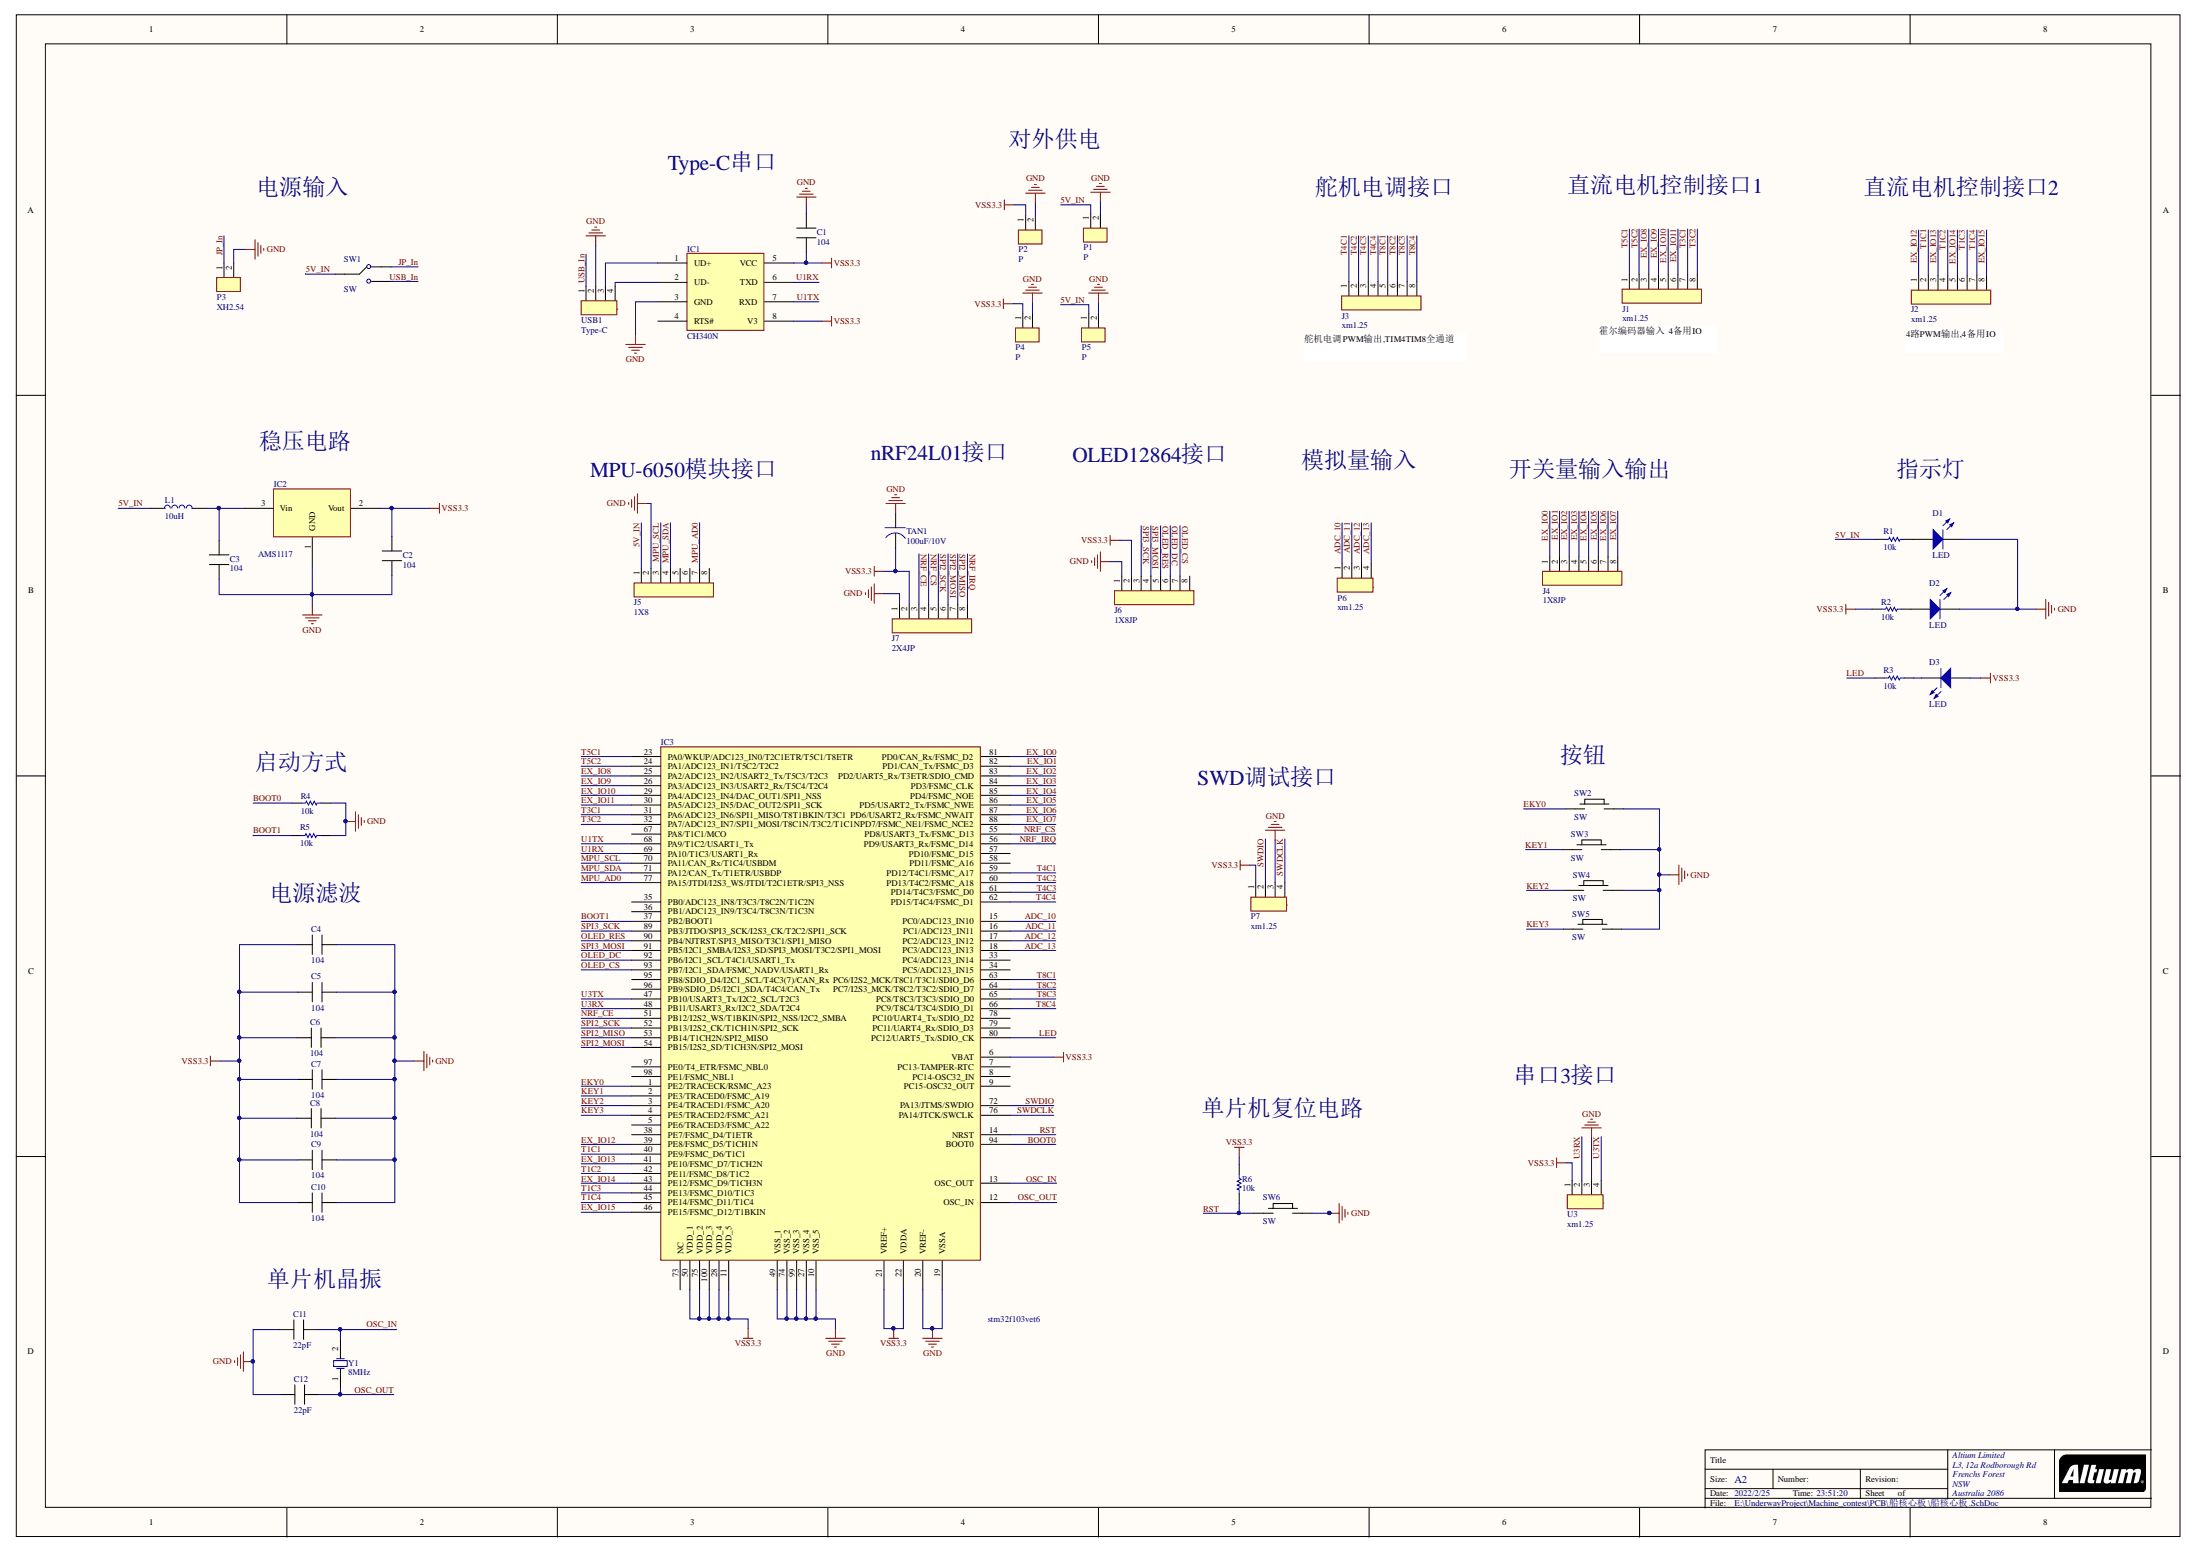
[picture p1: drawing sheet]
# Altium schematic sheet 船核心板.SchDoc
size A2; Organization: Altium Limited; Address1: L3, 12a Rodborough Rd; Address2: Frenchs Forest; Address3: NSW; Address4: Australia 2086

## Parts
C1  104  [C 0603]
C2  104  [C 0603]
C3  104  [C 0603]
C4  104  [C 0603]
C5  104  [C 0603]
C6  104  [C 0603]
C7  104  [C 0603]
C8  104  [C 0603]
C9  104  [C 0603]
C10  104  [C 0603]
C11  22pF  [C 0603]
C12  22pF  [C 0603]
D1  LED  [LED 0603]
D2  LED  [LED 0603]
D3  LED  [LED 0603]
IC1  CH340N  [SOP-8]
IC2  AMS1117  [SOT-223]
IC3  stm32f103vet6  [LQPF100 12X12]
J1  xm1.25  [MX1.25 8P]
J2  xm1.25  [MX1.25 8P]
J3  xm1.25  [MX1.25 8P]
J4  1X8JP  [HDR2.54-M-LI-8P]
J5  1X8  [HDR2.54-M-LI-8P]
J6  1X8JP  [HDR2.54-M-LI-8P]
J7  2X4JP  [HDR2.54-LI-2x4P]
L1  10uH  [L 0603]
P1  P  [XH2.54 2P]
P2  P  [XH2.54 2P]
P3  XH2.54  [XH2.54 2P]
P4  P  [XH2.54 2P]
P5  P  [XH2.54 2P]
P6  xm1.25  [MX1.25]
P7  xm1.25  [MX1.25]
R1  10k  [R 0603]
R2  10k  [R 0603]
R3  10k  [R 0603]
R4  10k  [R 0603]
R5  10k  [R 0603]
R6  10k  [R 0603]
SW1  SW  [拨动开关 9X3.5X3.5 侧卧]
SW2  SW  [SW SMD 3x6x2.5]
SW3  SW  [SW SMD 3x6x2.5]
SW4  SW  [SW SMD 3x6x2.5]
SW5  SW  [SW SMD 3x6x2.5]
SW6  SW  [SW SMD 3x6x2.5]
TAN1  100uF/10V  [6.3*5.4mm 电解电容]
U3  xm1.25  [2.54 _ 4Pin]
USB1  Type-C  [USB Type-C]
Y1  8MHz  [OSC SMD]

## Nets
GND: C1.2 C2.1 C3.1 C4.2 C5.2 C6.2 C7.2 C8.2 C9.2 C10.2 C11.1 C12.1 D1.2(K) D2.2(K) IC1.3(GND) IC2.1(GND) IC3.10(VSS_5) IC3.19(VSSA) IC3.20(VREF-) IC3.27(VSS_4) IC3.49(VSS_1) IC3.74(VSS_2) IC3.99(VSS_3) J5.2 J6.1 J7.1 P1.2 P2.2 P3.2 P4.2 P5.2 P7.3 R4.2 R5.2 SW2.2 SW3.2 SW4.2 SW5.2 SW6.2 TAN1.2 U3.3 USB1.2
VSS3.3: C1.1 C2.2 C4.1 C5.1 C6.1 C7.1 C8.1 C9.1 C10.1 D3.1(A) IC1.5(VCC) IC1.8(V3) IC2.2(Vout) IC3.6(VBAT) IC3.11(VDD_5) IC3.21(VREF+) IC3.22(VDDA) IC3.28(VDD_4) IC3.50(VDD_1) IC3.75(VDD_2) IC3.100(VDD_3) J6.2 J7.2 P2.1 P4.1 P7.1 R2.1 R6.2 TAN1.1 U3.1
5V_IN: J5.1 L1.1 P1.1 P5.1 R1.1 SW1.1
ADC_10: IC3.15(PC0/ADC123_IN10) P6.1
ADC_11: IC3.16(PC1/ADC123_IN11) P6.2
ADC_12: IC3.17(PC2/ADC123_IN12) P6.3
ADC_13: IC3.18(PC3/ADC123_IN13) P6.4
BOOT0: IC3.94(BOOT0) R4.1
BOOT1: IC3.37(PB2/BOOT1) R5.1
EKY0: IC3.1(PE2/TRACECK/RSMC_A23) SW2.1
EX_IO0: IC3.81(PD0/CAN_Rx/FSMC_D2) J4.1
EX_IO1: IC3.82(PD1/CAN_Tx/FSMC_D3) J4.2
EX_IO2: IC3.83(PD2/UART5_Rx/T3ETR/SDIO_CMD) J4.3
EX_IO3: IC3.84(PD3/FSMC_CLK) J4.4
EX_IO4: IC3.85(PD4/FSMC_NOE) J4.5
EX_IO5: IC3.86(PD5/USART2_Tx/FSMC_NWE) J4.6
EX_IO6: IC3.87(PD6/USART2_Rx/FSMC_NWAIT) J4.7
EX_IO7: IC3.88(PD7/FSMC_NE1/FSMC_NCE2) J4.8
EX_IO8: IC3.25(PA2/ADC123_IN2/USART2_Tx/T5C3/T2C3) J1.3
EX_IO9: IC3.26(PA3/ADC123_IN3/USART2_Rx/T5C4/T2C4) J1.4
EX_IO10: IC3.29(PA4/ADC123_IN4/DAC_OUT1/SPI1_NSS) J1.5
EX_IO11: IC3.30(PA5/ADC123_IN5/DAC_OUT2/SPI1_SCK) J1.6
EX_IO12: IC3.39(PE8/FSMC_D5/T1CH1N) J2.1
EX_IO13: IC3.41(PE10/FSMC_D7/T1CH2N) J2.3
EX_IO14: IC3.43(PE12/FSMC_D9/T1CH3N) J2.5
EX_IO15: IC3.46(PE15/FSMC_D12/T1BKIN) J2.8
JP_In: P3.1 SW1.2
KEY1: IC3.2(PE3/TRACED0/FSMC_A19) SW3.1
KEY2: IC3.3(PE4/TRACED1/FSMC_A20) SW4.1
KEY3: IC3.4(PE5/TRACED2/FSMC_A21) SW5.1
LED: IC3.80(PC12/UART5_Tx/SDIO_CK) R3.1
MPU_AD0: IC3.77(PA15/JTDI/I2S3_WS/JTDI/T2C1ETR/SPI3_NSS) J5.7
MPU_SCL: IC3.70(PA11/CAN_Rx/T1C4/USBDM) J5.3
MPU_SDA: IC3.71(PA12/CAN_Tx/T1ETR/USBDP) J5.4
NRF_CE: IC3.51(PB12/I2S2_WS/T1BKIN/SPI2_NSS/I2C2_SMBA) J7.3
NRF_CS: IC3.55(PD8/USART3_Tx/FSMC_D13) J7.4
NRF_IRQ: IC3.56(PD9/USART3_Rx/FSMC_D14) J7.8
OLED_CS: IC3.93(PB7/I2C1_SDA/FSMC_NADV/USART1_Rx) J6.7
OLED_DC: IC3.92(PB6/I2C1_SCL/T4C1/USART1_Tx) J6.6
OLED_RES: IC3.90(PB4/NJTRST/SPI3_MISO/T3C1/SPI1_MISO) J6.5
OSC_IN: C11.2 IC3.13(OSC_OUT) Y1.2(OSC2)
OSC_OUT: C12.2 IC3.12(OSC_IN) Y1.1(OSC1)
RST: IC3.14(NRST) R6.1 SW6.1
SPI2_MISO: IC3.53(PB14/T1CH2N/SPI2_MISO) J7.7
SPI2_MOSI: IC3.54(PB15/I2S2_SD/T1CH3N/SPI2_MOSI) J7.6
SPI2_SCK: IC3.52(PB13/I2S2_CK/T1CH1N/SPI2_SCK) J7.5
SPI3_MOSI: IC3.91(PB5/I2C1_SMBA/I2S3_SD/SPI3_MOSI/T3C2/SPI1_MOSI) J6.4
SPI3_SCK: IC3.89(PB3/JTDO/SPI3_SCK/I2S3_CK/T2C2/SPI1_SCK) J6.3
SWDCLK: IC3.76(PA14/JTCK/SWCLK) P7.4
SWDIO: IC3.72(PA13/JTMS/SWDIO) P7.2
T1C1: IC3.40(PE9/FSMC_D6/T1C1) J2.2
T1C2: IC3.42(PE11/FSMC_D8/T1C2) J2.4
T1C3: IC3.44(PE13/FSMC_D10/T1C3) J2.6
T1C4: IC3.45(PE14/FSMC_D11/T1C4) J2.7
T3C1: IC3.31(PA6/ADC123_IN6/SPI1_MISO/T8T1BKIN/T3C1) J1.7
T3C2: IC3.32(PA7/ADC123_IN7/SPI1_MOSI/T8C1N/T3C2/T1C1N) J1.8
T4C1: IC3.59(PD12/T4C1/FSMC_A17) J3.1
T4C2: IC3.60(PD13/T4C2/FSMC_A18) J3.2
T4C3: IC3.61(PD14/T4C3/FSMC_D0) J3.3
T4C4: IC3.62(PD15/T4C4/FSMC_D1) J3.4
T5C1: IC3.23(PA0/WKUP/ADC123_IN0/T2C1ETR/T5C1/T8ETR) J1.1
T5C2: IC3.24(PA1/ADC123_IN1/T5C2/T2C2) J1.2
T8C1: IC3.63(PC6/I2S2_MCK/T8C1/T3C1/SDIO_D6) J3.5
T8C2: IC3.64(PC7/I2S3_MCK/T8C2/T3C2/SDIO_D7) J3.6
T8C3: IC3.65(PC8/T8C3/T3C3/SDIO_D0) J3.7
T8C4: IC3.66(PC9/T8C4/T3C4/SDIO_D1) J3.8
U1RX: IC1.6(TXD) IC3.69(PA10/T1C3/USART1_Rx)
U1TX: IC1.7(RXD) IC3.68(PA9/T1C2/USART1_Tx)
U3RX: IC3.48(PB11/USART3_Rx/I2C2_SDA/T2C4) U3.2
U3TX: IC3.47(PB10/USART3_Tx/I2C2_SCL/T2C3) U3.4
USB_In: SW1.3 USB1.1
NetC3_2: C3.2 IC2.3(Vin) L1.2
NetD1_1: D1.1(A) R1.2
NetD2_1: D2.1(A) R2.2
NetD3_2: D3.2(K) R3.2
NetIC1_1: IC1.1(UD+) USB1.3
NetIC1_2: IC1.2(UD-) USB1.4

Not connected (* = marked no-connect by the designer): IC1 4(RTS#); IC3 5(PE6/TRACED3/FSMC_A22) 7(PC13-TAMPER-RTC) 8(PC14-OSC32_IN) 9(PC15-OSC32_OUT) 33(PC4/ADC123_IN14) 34(PC5/ADC123_IN15) 35(PB0/ADC123_IN8/T3C3/T8C2N/T1C2N) 36(PB1/ADC123_IN9/T3C4/T8C3N/T1C3N) 38(PE7/FSMC_D4/T1ETR) 57(PD10/FSMC_D15) 58(PD11/FSMC_A16) 67(PA8/T1C1/MCO) 73(NC) 78(PC10/UART4_Tx/SDIO_D2) 79(PC11/UART4_Rx/SDIO_D3) 95(PB8/SDIO_D4/I2C1_SCL/T4C3(7)/CAN_Rx) 96(PB9/SDIO_D5/I2C1_SDA/T4C4/CAN_Tx) 97(PE0/T4_ETR/FSMC_NBL0) 98(PE1/FSMC_NBL1); J5 5 6 8; J6 8

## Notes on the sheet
- 对外供电
- 电源输入
- Type-C串口
- 舵机电调接口
- 直流电机控制接口1
- 直流电机控制接口2
- (near J3) 舵机电调PWM输出,TIM4TIM8全通道
- (near J1) 霍尔编码器输入 4备用IO
- 4路PWM输出,4备用IO
- 稳压电路
- MPU-6050模块接口
- nRF24L01接口
- OLED12864接口
- 模拟量输入
- 开关量输入输出
- 指示灯
- (near R4) 启动方式
- 按钮
- SWD调试接口
- 电源滤波
- 单片机复位电路
- 串口3接口
- (near C11) 单片机晶振
